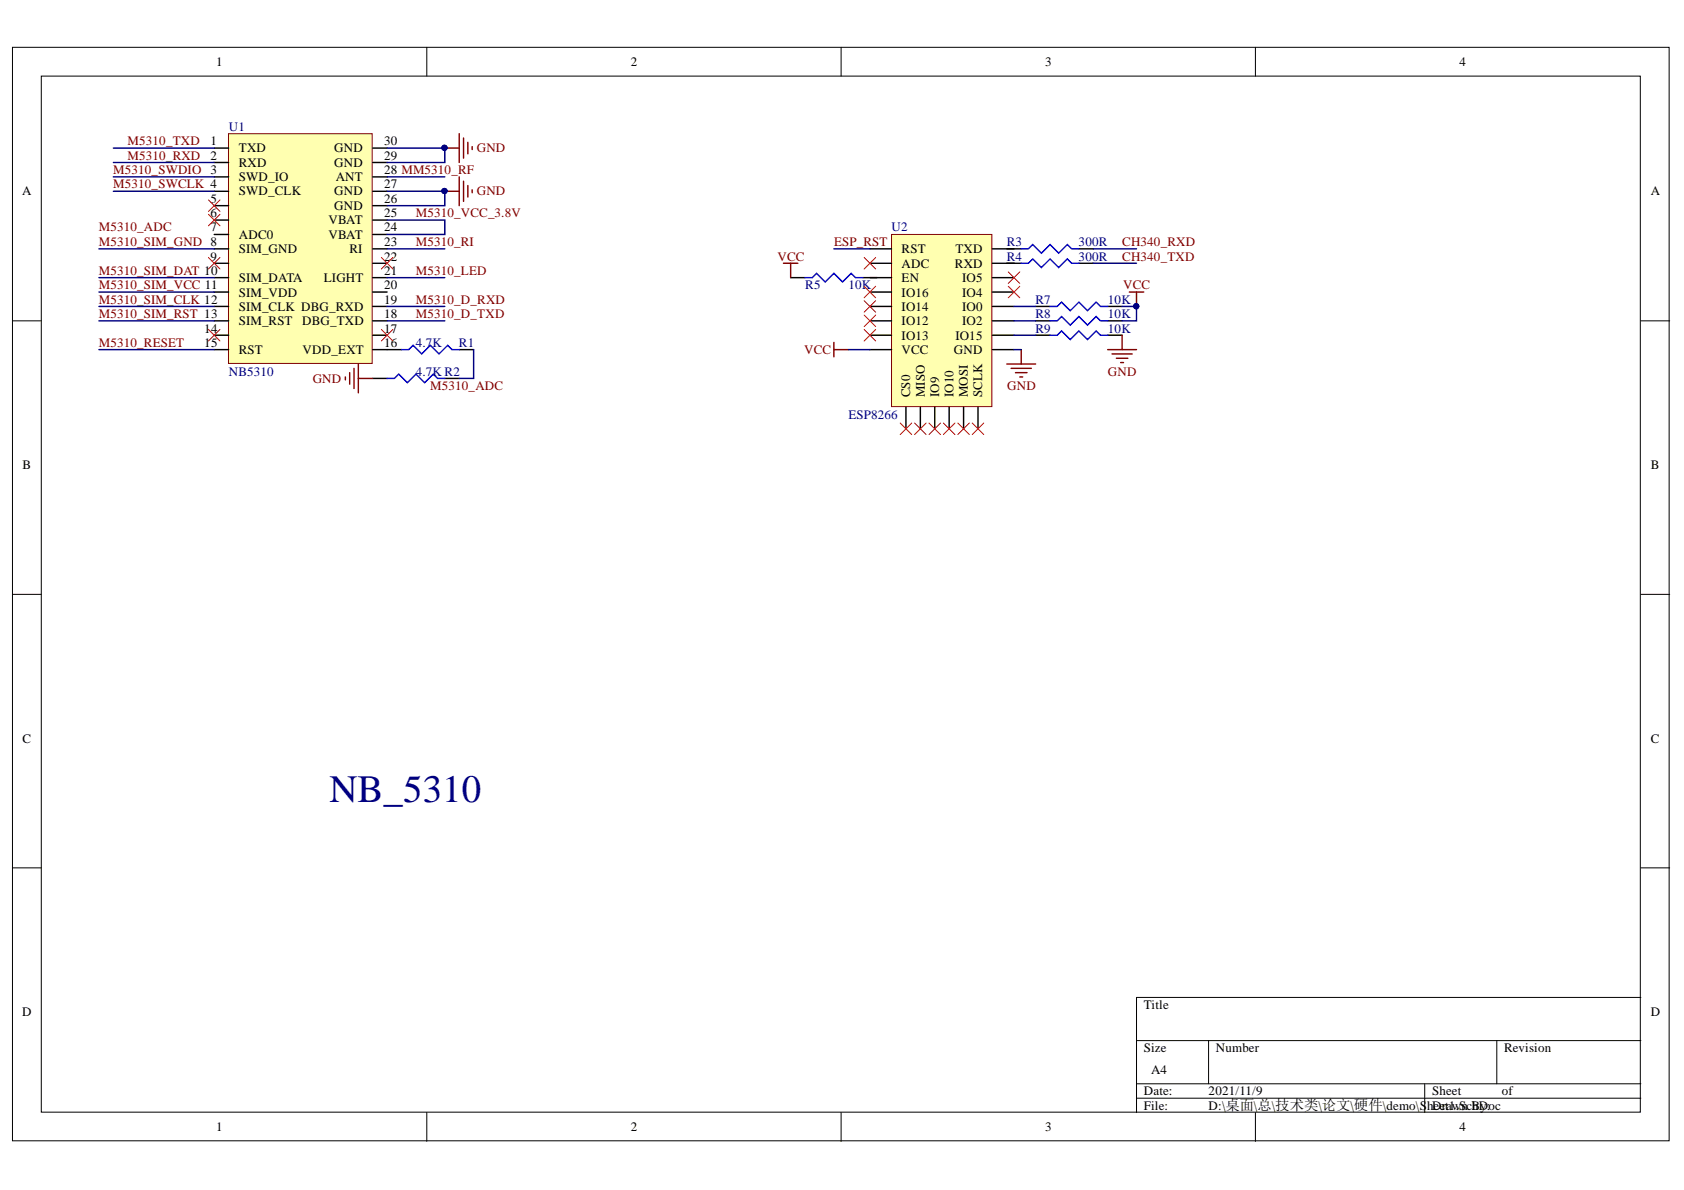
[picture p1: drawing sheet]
<svg xmlns="http://www.w3.org/2000/svg" width="297mm" height="210mm" viewBox="0 0 297 210" stroke-linecap="round" stroke-linejoin="round" font-family="sans-serif">
<g fill="#fff" stroke="#000" stroke-width=".18">
<path d="M2.2 8.3h292.2v192.9h-292.2z"/>
<path d="M7.3 13.4h282v182.8h-282z"/>
</g>
<g fill="none" stroke="#000" stroke-width=".18">
<path d="M75.3 8.3v5.1M148.4 8.3v5.1M221.4 8.3v5.1M2.2 56.6h5.1M289.4 56.6h5.1M2.2 104.8h5.1M289.4 104.8h5.1M2.2 153.1h5.1M289.4 153.1h5.1M289.4 175.9h-88.9v20.3M75.3 196.2v5.1M148.4 196.2v5.1"/>
<path d="M200.5 183.6h88.9M200.5 191.2h88.9M200.5 193.7h88.9M213.2 183.6v7.6M221.4 196.2v5.1M251.3 191.2v5M264 183.6v7.6"/>
</g>
<path d="M40.3 23.6h25.3v40.5h-25.3z" fill="#ffffb0" stroke="#800000" stroke-width=".18"/>
<g fill="none" stroke="#000" stroke-width=".25">
<path d="M37.8 26.1h2.5M37.8 28.7h2.5M37.8 31.2h2.5M37.8 33.7h2.5M37.8 36.3h2.5M37.8 38.8h2.5M65.7 26.1h2.6M65.7 28.7h2.6M65.7 31.2h2.6M65.7 33.7h2.6M65.7 36.3h2.6M65.7 38.8h2.6"/>
<path d="M37.8 41.4h2.5M37.8 43.9h2.5M37.8 46.4h2.5M37.8 49h2.5M37.8 51.5h2.5M37.8 54.1h2.5M37.8 56.6h2.5M37.8 59.1h2.5M65.7 41.4h2.6M65.7 43.9h2.6M65.7 46.4h2.6M65.7 49h2.6"/>
<path d="M65.7 51.5h2.6M65.7 54.1h2.6M65.7 56.6h2.6M65.7 59.1h2.6M37.8 61.7h2.5M65.7 61.7h5.1M65.7 66.7h2.6M78.5 66.7h2.5M81 61.7h2.5"/>
</g>
<path d="M36.8 35.3l2 2M36.8 37.8l2 2M38.8 35.3l-2 2M38.8 37.8l-2 2M36.8 45.4l2 2.1M36.8 58.1l2 2M38.8 45.4l-2 2.1M38.8 58.1l-2 2M67.3 45.4l2 2.1M67.3 58.1l2 2M69.3 45.4l-2 2.1M69.3 58.1l-2 2" fill="none" stroke="#f00" stroke-width=".18"/>
<g fill="none" stroke="#800000" stroke-width=".25">
<path d="M78.5 26.1h2.5M78.5 33.7h2.5M81 23.6v5.1M81 31.2v5.1M81.8 24.3v3.6M81.8 32v3.5M82.5 25.1v2M82.5 32.7v2.1M83.3 25.9v.5M83.3 33.5v.5M60.9 66.5v.5M61.7 65.7v2.1"/>
<path d="M62.4 65v3.5M63.2 64.2v5.1M63.2 66.7h2.5"/>
</g>
<g fill="#000080" stroke="#000080" stroke-width=".18">
<circle cx="78.4" cy="26.1" r=".46"/>
<circle cx="78.4" cy="33.7" r=".46"/>
</g>
<path d="M68.3 66.7h1.3l.7-.7 1.5 1.5 1.6-1.5 1.5 1.5 1.5-1.5 .8 .7h1.3M70.8 61.7h1.3l.8-.8 1.5 1.5 1.5-1.5 1.5 1.5 1.6-1.5 .7 .8h1.3" fill="none" stroke="#00f" stroke-width=".25"/>
<path d="M157.3 41.4h17.6v30.3h-17.6z" fill="#ffffb0" stroke="#800000" stroke-width=".18"/>
<g fill="none" stroke="#000" stroke-width=".25">
<path d="M139.5 49h2.5M152.2 49h5.1M153.4 43.9h3.9M153.4 46.4h3.9M153.4 51.5h3.9M153.4 54.1h3.9M153.4 56.6h3.9M153.4 59.1h3.9M175 43.9h5.1M175 46.4h5.1M175 49h3.9M175 51.5h3.9"/>
<path d="M175 54.1h3.9M175 56.6h3.9M175 59.1h3.9M182.7 54.1h2.5M182.7 56.6h2.5M182.7 59.1h2.5M190.3 43.9h2.5M190.3 46.4h2.5M195.4 54.1h2.5M195.4 56.6h2.5M195.4 59.1h2.5M153.4 61.7h3.9"/>
<path d="M159.8 71.8v3.8M162.3 71.8v3.8M164.9 71.8v3.8M167.4 71.8v3.8M170 71.8v3.8M172.5 71.8v3.8M175 61.7h3.9"/>
</g>
<path d="M142 49h1.3l.7-.8 1.6 1.5 1.5-1.5 1.5 1.5 1.5-1.5 .8 .8h1.3M180.1 43.9h1.3l.8-.8 1.5 1.6 1.5-1.6 1.5 1.6 1.6-1.6 .7 .8h1.3M180.1 46.4h1.3l.8-.7 1.5 1.5 1.5-1.5 1.5 1.5 1.6-1.5 .7 .7h1.3M185.2 54.1h1.3l.8-.8 1.5 1.5 1.5-1.5 1.5 1.5 1.6-1.5 .7 .8h1.3M185.2 56.6h1.3l.8-.8 1.5 1.6 1.5-1.6 1.5 1.6 1.6-1.6 .7 .8h1.3M185.2 59.1h1.3l.8-.7 1.5 1.5 1.5-1.5 1.5 1.5 1.6-1.5 .7 .7h1.3" fill="none" stroke="#00f" stroke-width=".25"/>
<g fill="none" stroke="#800000" stroke-width=".25">
<path d="M138.2 46.4h2.5M139.5 46.4v2.6M197.9 59.1v2.6M199.2 51.5h2.5M200.5 51.5v2.6M147.1 60.4v2.5M147.1 61.7h2.5M177.6 64.2h5.1M178.4 65h3.5M179.1 65.7h2.1M179.9 66.5h.5M180.1 61.7v2.5"/>
<path d="M195.4 61.7h5.1M196.1 62.4h3.6M196.9 63.2h2M197.7 64h.5"/>
</g>
<g fill="#000080" stroke="#000080" stroke-width=".18">
<circle cx="200.4" cy="54" r=".46"/>
<circle cx="78.4" cy="26.1" r=".46"/>
<circle cx="78.4" cy="33.7" r=".46"/>
</g>
<g fill="none" stroke="#f00" stroke-width=".18">
<path d="M152.4 55.6l2.1 2M152.4 45.4l2.1 2.1M152.4 50.5l2.1 2M152.4 53l2.1 2.1M152.4 58.1l2.1 2M154.5 45.4l-2.1 2.1M154.5 50.5l-2.1 2M154.5 53l-2.1 2.1M154.5 55.6l-2.1 2M154.5 58.1l-2.1 2M177.8 50.5l2.1 2M177.8 48l2.1 2"/>
<path d="M179.9 50.5l-2.1 2M179.9 48l-2.1 2M158.8 74.6l2 2.1M160.8 74.6l-2 2.1M161.3 74.6l2.1 2.1M163.4 74.6l-2.1 2.1M163.9 74.6l2 2.1M165.9 74.6l-2 2.1M166.4 74.6l2 2.1M168.4 74.6l-2 2.1M168.9 74.6l2.1 2.1M171 74.6l-2.1 2.1"/>
<path d="M171.5 74.6l2 2.1M173.5 74.6l-2 2.1"/>
</g>
<g fill="none" stroke="#000080" stroke-width=".25">
<path d="M20 31.2h17.8M20 33.7h17.8M20 26.1h17.8M20 28.7h17.8M68.3 26.1h10.2v2.6h-10.2M68.3 33.7h10.2v2.6h-10.2M68.3 38.8h10.2v2.6h-10.2M68.3 31.2h10.2M17.5 43.9h20.3M17.5 49h20.3M17.5 54.1h20.3M17.5 56.6h20.3"/>
<path d="M17.5 51.5h20.3M68.3 43.9h10.2M68.3 49h10.2M68.3 54.1h10.2M68.3 56.6h10.2M147.1 43.9h6.3M178.9 54.1h3.8M178.9 56.6h3.8M178.9 59.1h3.8M192.8 43.9h7.7M192.8 46.4h7.7M197.9 54.1h2.6v2.5h-2.6"/>
<path d="M17.5 61.7h20.3M83.5 61.7v5h-2.5M149.6 61.7h3.8M178.9 61.7h1.2"/>
</g>
<text font-size="6.8" fill="#000080" x="58.1" y="141.4">NB_5310</text>
<g font-size="2.3">
<text x="38.2" y="11.7">1</text>
<text x="111.2" y="11.7">2</text>
<text x="184.3" y="11.7">3</text>
<text x="257.4" y="11.7">4</text>
<text x="37.1" y="25.6">1</text>
<text x="37.1" y="28.1">2</text>
<text x="42.1" y="26.9">TXD</text>
<text x="42.1" y="29.4">RXD</text>
<text x="59" y="29.4">GND</text>
<text x="59" y="26.9">GND</text>
<text x="67.8" y="28.1">29</text>
<text x="67.8" y="25.6">30</text>
<text x="3.9" y="34.5">A</text>
<text x="37.1" y="30.7">3</text>
<text x="37.1" y="35.7">5</text>
<text x="42.1" y="31.9">SWD_IO</text>
<text x="42.1" y="34.5">SWD_CLK</text>
<text x="59" y="34.5">GND</text>
<text x="59.2" y="31.9">ANT</text>
<text x="67.8" y="35.7">26</text>
<text x="67.8" y="33.2">27</text>
<text x="67.8" y="30.7">28 MM5310_RF</text>
<text x="291.2" y="34.5">A</text>
<text x="37.1" y="38.3">6</text>
<text x="37.1" y="40.8">7</text>
<text x="57.9" y="39.6">VBAT</text>
<text x="59" y="37">GND</text>
<text x="67.8" y="40.8">24</text>
<text x="67.8" y="38.3">25</text>
<text x="37.1" y="46">9</text>
<text x="42.1" y="42.1">ADC0</text>
<text x="42.1" y="44.7">SIM_GND</text>
<text x="57.9" y="42.1">VBAT</text>
<text x="61.7" y="44.7">RI</text>
<text x="67.8" y="46">22</text>
<text x="67.8" y="43.4">23</text>
<text x="159" y="44.7">RST</text>
<text x="159" y="47.2">ADC</text>
<text x="168.4" y="47.2">RXD</text>
<text x="168.5" y="44.7">TXD</text>
<text x="42.1" y="49.8">SIM_DATA</text>
<text x="42.1" y="52.3">SIM_VDD</text>
<text x="57.1" y="49.8">LIGHT</text>
<text x="67.8" y="53.6">19</text>
<text x="67.8" y="51">20</text>
<text x="67.8" y="48.5">21</text>
<text x="159" y="49.8">EN</text>
<text x="159" y="52.3">IO16</text>
<text x="169.7" y="49.8">IO5</text>
<text x="169.7" y="52.3">IO4</text>
<text x="36" y="58.7">14</text>
<text x="42.1" y="54.9">SIM_CLK DBG_RXD</text>
<text x="42.1" y="57.4">SIM_RST</text>
<text x="53.3" y="57.4">DBG_TXD</text>
<text x="67.8" y="58.7">17</text>
<text x="67.8" y="56.1">18</text>
<text x="159" y="54.9">IO14</text>
<text x="159" y="57.4">IO12</text>
<text x="159" y="59.9">IO13</text>
<text x="168.5" y="59.9">IO15</text>
<text x="169.7" y="54.9">IO0</text>
<text x="169.7" y="57.4">IO2</text>
<text x="36" y="61.2">15</text>
<text x="42.1" y="62.5">RST</text>
<text x="53.4" y="62.5">VDD_EXT</text>
<text x="67.8" y="61.2">16</text>
<text x="159" y="62.5">VCC</text>
<text x="168.3" y="62.5">GND</text>
<text x="160.6" y="70.1" transform="rotate(-90 160.6 70.1)">CS0</text>
<text x="163.1" y="70.1" transform="rotate(-90 163.1 70.1)">MISO</text>
<text x="165.6" y="70.1" transform="rotate(-90 165.6 70.1)">IO9</text>
<text x="168.2" y="70.1" transform="rotate(-90 168.2 70.1)">IO10</text>
<text x="170.7" y="70.1" transform="rotate(-90 170.7 70.1)">MOSI</text>
<text x="173.3" y="70.1" transform="rotate(-90 173.3 70.1)">SCLK</text>
<text x="4" y="82.7">B</text>
<text x="291.2" y="82.7">B</text>
<text x="4" y="131">C</text>
<text x="291.2" y="131">C</text>
<text x="3.9" y="179.3">D</text>
<text x="201.8" y="178">Title</text>
<text x="291.2" y="179.3">D</text>
<text x="201.8" y="185.6">Size</text>
<text x="214.5" y="185.6">Number</text>
<text x="265.3" y="185.6">Revision</text>
<text x="203" y="189.4">A4</text>
<text x="201.8" y="193.2">Date:</text>
<text x="201.8" y="195.7">File:</text>
<text x="213.2" y="193.2">2021/11/9</text>
<text x="213.2" y="195.7">D:\桌面\总\技术类\论文\硬件\demo\ShDrawn By:</text>
<text x="252.6" y="193.2">Sheet</text>
<text x="252.9" y="195.7">eet1.SchDoc</text>
<text x="264.9" y="193.2">of</text>
<text x="38.2" y="199.6">1</text>
<text x="111.2" y="199.6">2</text>
<text x="184.3" y="199.6">3</text>
<text x="257.4" y="199.6">4</text>
</g>
<g font-size="2.3" fill="#000080">
<text x="40.4" y="23.1">U1</text>
<text x="157.3" y="40.8">U2</text>
<text x="177.6" y="43.4">R3</text>
<text x="177.6" y="46">R4</text>
<text x="190.3" y="43.4">300R</text>
<text x="190.3" y="46">300R</text>
<text x="142" y="51">R5</text>
<text x="149.7" y="51">10K</text>
<text x="182.6" y="53.6">R7</text>
<text x="195.4" y="53.6">10K</text>
<text x="182.6" y="56.1">R8</text>
<text x="182.6" y="58.7">R9</text>
<text x="195.4" y="56.1">10K</text>
<text x="195.4" y="58.7">10K</text>
<text x="73.3" y="61.2">4.7K</text>
<text x="81" y="61.2">R1</text>
<text x="40.4" y="66.3">NB5310</text>
<text x="73.3" y="66.3">4.7K R2</text>
<text x="149.7" y="73.9">ESP8266</text>
</g>
<g font-size="2.3" fill="#800000">
<text x="22.5" y="25.6">M5310_TXD</text>
<text x="22.5" y="28.1">M5310_RXD</text>
<text x="84.1" y="26.9">GND</text>
<text x="20" y="30.7">M5310_SWDIO</text>
<text x="20" y="33.2">M5310_SWCLK 4</text>
<text x="84.1" y="34.5">GND</text>
<text x="17.4" y="40.8">M5310_ADC</text>
<text x="73.3" y="38.3">M5310_VCC_3.8V</text>
<text x="17.4" y="43.4">M5310_SIM_GND 8</text>
<text x="73.3" y="43.4">M5310_RI</text>
<text x="137.1" y="46">VCC</text>
<text x="147.1" y="43.4">ESP_RST</text>
<text x="198" y="43.4">CH340_RXD</text>
<text x="198" y="46">CH340_TXD</text>
<text x="17.4" y="48.5">M5310_SIM_DAT 10</text>
<text x="17.4" y="51">M5310_SIM_VCC 11</text>
<text x="17.4" y="53.6">M5310_SIM_CLK 12</text>
<text x="73.3" y="48.5">M5310_LED</text>
<text x="73.3" y="53.6">M5310_D_RXD</text>
<text x="198.1" y="51">VCC</text>
<text x="17.4" y="56.1">M5310_SIM_RST 13</text>
<text x="73.3" y="56.1">M5310_D_TXD</text>
<text x="17.4" y="61.2">M5310_RESET</text>
<text x="141.9" y="62.5">VCC</text>
<text x="55.2" y="67.5">GND</text>
<text x="75.9" y="68.8">M5310_ADC</text>
<text x="177.7" y="68.8">GND</text>
<text x="195.4" y="66.3">GND</text>
</g>
</svg>
